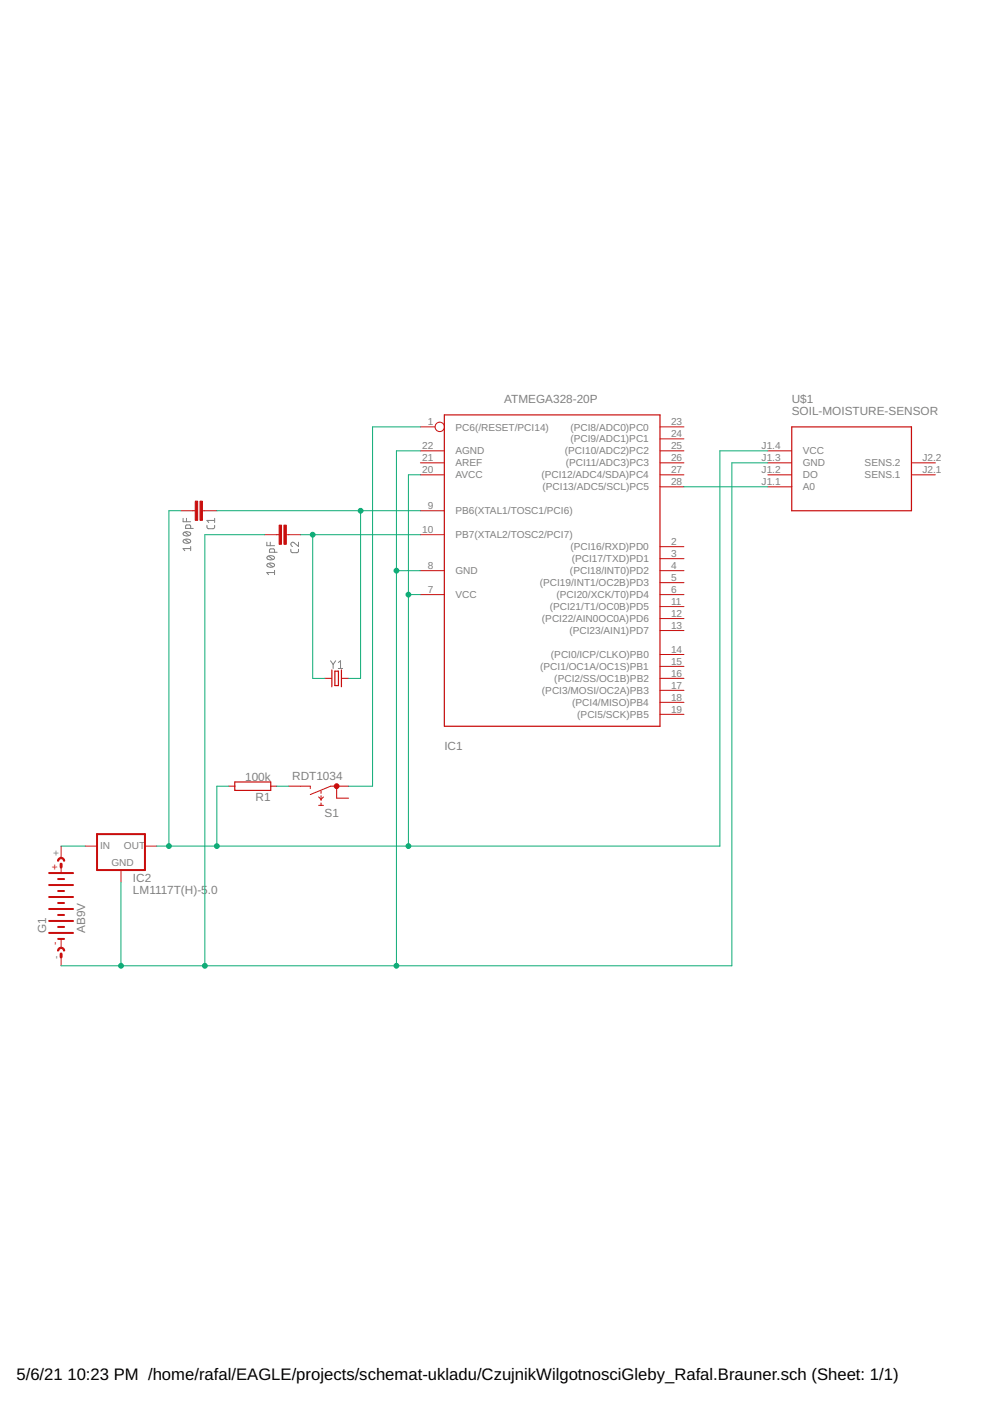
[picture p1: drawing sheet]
<svg xmlns="http://www.w3.org/2000/svg" width="210mm" height="297mm" viewBox="0 0 210 297" stroke-linecap="round" stroke-linejoin="round" font-family="sans-serif">
<g fill="none" stroke="#808080" stroke-width=".21">
<path d="M38.8 109.9v.7h1.6M38.9 114.5a1 1 0 0 1 1.5 .2 .95 .95 0 0 1-1.6 0zM38.9 112.9a1.02 1.02 0 0 1 1.5 .3 .93 .93 0 0 1-1.6 0zM39.2 114.4l.9 .7M39.2 112.8l.9 .7M39.5 109.9v.7M40.4 112v-.5l-.1-.2h-.7l-.2 .1-.1 .6h1.7M40.4 116.3h-1.6l.4 .5M40.4 115.9v.9M43.9 111.4l.1 .6 .3 .1h1l.2-.2v-.5M45.5 109.9v.9M45.5 110.3h-1.6l.4 .5"/>
<path d="M56.6 115v.7h1.6M56.7 119.6a1.02 1.02 0 0 1 1.5 .2 .97 .97 0 0 1-1.6 0zM56.7 118a.9 .9 0 0 1 1.5 .4 1.05 1.05 0 0 1-1.6-.1zM56.9 119.5l.9 .7M56.9 117.9l.9 .7M57.3 115v.7M58.2 117.1v-.6l-.2-.1h-.6l-.2 .1-.1 .6h1.7M61.7 116.5v.4l.3 .3h1.1l.2-.3v-.4M63.3 115v.9l-.9-.8a.44 .44 0 0 0-.7 .1 .44 .44 0 0 0 .3 .7M58.2 121.4h-1.6l.3 .4M58.2 120.9v.9M70.1 140.1l.5 .8"/>
<path d="M70.6 140.9v.8M71.2 140.1l-.6 .8M71.7 140.5l.5-.4v1.6M71.7 141.7h.9"/>
</g>
<g fill="none" stroke="#c90d0c" stroke-width=".42">
<path d="M20.6 176.8h10.1v7.7h-10.1zM10.4 197.8h5.1M10.4 185.1h5.1M10.4 195.3h5.1M10.4 192.7h5.1M10.4 190.2h5.1M10.4 187.6h5.1M12.3 199.1h1.3M12.3 196.5h1.3M12.3 194h1.3M12.3 191.5h1.3M12.3 188.9h1.3"/>
<path d="M12.3 186.4h1.3"/>
</g>
<g fill="none" stroke="#c90d0c" stroke-width=".21">
<path d="M89.1 95.6h5.1M89.1 98.1h5.1M89.1 90.5h3.1M139.9 95.6h5.1M139.9 98.1h5.1M139.9 93h5.1M139.9 90.5h5.1M162.8 95.6h5.1M162.8 98.1h5.1M193.3 98.1h5M38.4 108.3h3M42.9 108.3h3.1"/>
<path d="M56.1 113.4h3.1M60.7 113.4h3.1M89.1 108.3h5.1M89.1 113.4h5.1M89.1 100.7h5.1M139.9 100.7h5.1M139.9 103.2h5.1M139.9 118.4h5.1M139.9 115.9h5.1M162.8 100.7h5.1M162.8 103.2h5.1M193.3 100.7h5"/>
<path d="M89.1 121h5.1M89.1 126.1h5.1M139.9 121h5.1M139.9 126.1h5.1M139.9 138.8h5.1M139.9 133.7h5.1M139.9 131.1h5.1M139.9 128.6h5.1M139.9 123.5h5.1M68.8 143.8h1.6M72.4 143.8h1.5M139.9 143.8h5.1"/>
<path d="M139.9 151.4h5.1M139.9 148.9h5.1M139.9 146.4h5.1M139.9 141.3h5.1M13 179.4v2.5M18 179.4h2.6M30.7 179.4h2.6M48.5 166.7h1.3M57.4 166.7h1.3M61.2 166.7h4.6v.5M67.6 170.8h1M67.6 169l.5 .5 .5-.5"/>
<path d="M68.1 167.7v.5M68.1 168.7v1M68.1 170.2v.6M71.4 166.7v2.5h2.5M73.9 166.7h-3.8l-4.3 1.8M13 183.8v1.3M13 199.1v1.9M25.7 184.5v2.5M13 202.2v2.6"/>
<circle cx="93.2" cy="90.5" r=".99"/>
</g>
<g fill="#c90d0c" stroke="#c90d0c" stroke-width=".21">
<path d="M12.4 182a.76 .76 0 0 1 .9-.2 .76 .76 0 0 1 .4 .8h-.2a.51 .51 0 0 0-.5-.6 .51 .51 0 0 0-.6 .6h-.2z" fill-rule="evenodd"/>
<path d="M12.4 201.1a.76 .76 0 0 1 .9-.2 .76 .76 0 0 1 .4 .7h-.2a.51 .51 0 0 0-.5-.5 .51 .51 0 0 0-.6 .5h-.2z" fill-rule="evenodd"/>
<circle cx="71.4" cy="166.7" r=".51"/>
</g>
<path d="M13 183.2v.6M13 202.2v.7" fill="none" stroke="#c90d0c" stroke-width=".61"/>
<path d="M94.2 88h45.7v66h-45.7zM167.9 90.5h25.4v17.8h-25.4zM70.4 142v3.6M71 142.3h.8v3.1h-.8zM72.4 142v3.6M49.8 165.8h7.6v1.8h-7.6z" fill="none" stroke="#c90d0c" stroke-width=".25"/>
<g fill="#c90d0c" stroke="#c90d0c" stroke-width=".21">
<path d="M41.4 106.3h.5v4h-.5z"/>
<path d="M42.4 106.3h.5v4h-.5z"/>
<path d="M59.2 111.3h.5v4.1h-.5z"/>
<path d="M60.2 111.3h.5v4.1h-.5z"/>
</g>
<g fill="none" stroke="#0dab76" stroke-width=".21">
<path d="M89.1 90.5h-10.1v76.2h-5.1M89.1 95.6h-5v109.2M162.8 95.6h-10.2v83.8h-119.3M162.8 98.1h-7.6v106.7h-142.2M38.4 108.3h-2.6v71.1M46 108.3h43.1M56.1 113.4h-12.7v91.4M63.8 113.4h25.3M66.3 113.4v30.4h2.5M76.5 108.3v35.5h-2.6M89.1 100.7h-2.5v78.7M145 103.2h17.8"/>
<path d="M84.1 121h5M86.6 126.1h2.5M13 179.4h5M48.5 166.7h-2.5v12.7M58.7 166.7h2.5M25.7 187v17.8"/>
</g>
<g fill="#0dab76" stroke="#0dab76" stroke-width=".21">
<circle cx="76.5" cy="108.3" r=".51"/>
<circle cx="66.3" cy="113.4" r=".51"/>
<circle cx="25.7" cy="204.8" r=".51"/>
<circle cx="84.1" cy="121" r=".51"/>
<circle cx="43.4" cy="204.8" r=".51"/>
<circle cx="84.1" cy="204.8" r=".51"/>
<circle cx="46" cy="179.4" r=".51"/>
<circle cx="86.6" cy="126.1" r=".51"/>
<circle cx="35.8" cy="179.4" r=".51"/>
<circle cx="86.6" cy="179.4" r=".51"/>
</g>
<g font-size="3.5">
<text x="3.5" y="292.5">5/6/21</text>
<text x="14.3" y="292.5">10:23 PM /home/rafal/EAGLE/projects/schemat-ukladu/CzujnikWilgotnosciGleby_Rafal.Brauner.sch (Sheet: 1/1)</text>
</g>
<g font-size="2.5" fill="#808080">
<text x="106.9" y="85.4">ATMEGA328-20P</text>
<text x="167.9" y="85.4">U$1</text>
<text x="167.9" y="88">SOIL-MOISTURE-SENSOR</text>
<text x="94.2" y="159.1">IC1</text>
<text x="52" y="165.5">100k</text>
<text x="61.9" y="165.4">RDT1034</text>
<text x="54.2" y="169.8">R1</text>
<text x="68.8" y="173.3">S1</text>
<text x="28.2" y="189.5">LM1117T(H)-5</text>
<text x="28.2" y="187">IC2</text>
<text x="44.1" y="189.5">.0</text>
<text x="9.8" y="197.8" transform="rotate(-90 9.8 197.8)">G1</text>
<text x="18" y="197.8" transform="rotate(-90 18 197.8)">AB9V</text>
</g>
<g font-size="2.1" fill="#808080">
<text x="89.5" y="95.2">22</text>
<text x="90.7" y="90.2">1</text>
<text x="96.6" y="91.3">PC6(/RESET/PCI14)</text>
<text x="121" y="93.8">(PCI9/ADC1)PC1</text>
<text x="121" y="91.3">(PCI8/ADC0)PC0</text>
<text x="142.3" y="95.2">25</text>
<text x="142.3" y="92.7">24</text>
<text x="142.3" y="90.2">23</text>
<text x="161.5" y="95.2">J1.4</text>
<text x="89.5" y="97.8">21</text>
<text x="89.5" y="100.3">20</text>
<text x="96.6" y="96.4">AGND</text>
<text x="96.6" y="98.9">AREF</text>
<text x="96.6" y="101.4">AVCC</text>
<text x="114.8" y="101.4">(PCI12/ADC4/SDA)PC4</text>
<text x="119.8" y="96.4">(PCI10/ADC2)PC2</text>
<text x="119.9" y="98.9">(PCI11/ADC3)PC3</text>
<text x="142.3" y="100.3">27</text>
<text x="142.3" y="97.8">26</text>
<text x="161.5" y="97.8">J1.3</text>
<text x="161.5" y="100.3">J1.2</text>
<text x="170.2" y="96.4">VCC</text>
<text x="170.2" y="98.9">GND</text>
<text x="170.2" y="101.4">DO</text>
<text x="183.3" y="98.9">SENS.2</text>
<text x="183.3" y="101.4">SENS.1</text>
<text x="195.6" y="97.8">J2.2</text>
<text x="195.6" y="100.3">J2.1</text>
<text x="90.7" y="107.9">9</text>
<text x="115" y="104">(PCI13/ADC5/SCL)PC5</text>
<text x="142.3" y="102.9">28</text>
<text x="161.5" y="102.9">J1.1</text>
<text x="170.2" y="104">A0</text>
<text x="89.5" y="113">10</text>
<text x="96.6" y="109.1">PB6(XTAL1/TOSC1/PCI6)</text>
<text x="96.6" y="114.1">PB7(XTAL2/TOSC2/PCI7)</text>
<text x="121" y="116.7">(PCI16/RXD)PD0</text>
<text x="121.2" y="119.2">(PCI17/TXD)PD1</text>
<text x="142.3" y="118.1">3</text>
<text x="142.3" y="115.6">2</text>
<text x="90.7" y="120.6">8</text>
<text x="90.7" y="125.7">7</text>
<text x="96.6" y="121.7">GND</text>
<text x="114.4" y="124.3">(PCI19/INT1/OC2B)PD3</text>
<text x="120.9" y="121.7">(PCI18/INT0)PD2</text>
<text x="142.3" y="125.7">6</text>
<text x="142.3" y="123.2">5</text>
<text x="142.3" y="120.6">4</text>
<text x="96.6" y="126.8">VCC</text>
<text x="114.9" y="131.9">(PCI22/AIN0OC0A)PD6</text>
<text x="116.6" y="129.4">(PCI21/T1/OC0B)PD5</text>
<text x="118" y="126.8">(PCI20/XCK/T0)PD4</text>
<text x="142.3" y="130.8">12</text>
<text x="142.3" y="128.2">11</text>
<text x="120.7" y="134.4">(PCI23/AIN1)PD7</text>
<text x="142.3" y="133.3">13</text>
<text x="114.5" y="142.1">(PCI1/OC1A/OC1S)PB1</text>
<text x="116.8" y="139.5">(PCI0/ICP/CLKO)PB0</text>
<text x="142.3" y="143.5">16</text>
<text x="142.3" y="140.9">15</text>
<text x="142.3" y="138.4">14</text>
<text x="114.9" y="147.1">(PCI3/MOSI/OC2A)PB3</text>
<text x="117.5" y="144.6">(PCI2/SS/OC1B)PB2</text>
<text x="121.3" y="149.7">(PCI4/MISO)PB4</text>
<text x="142.3" y="148.6">18</text>
<text x="142.3" y="146">17</text>
<text x="122.4" y="152.2">(PCI5/SCK)PB5</text>
<text x="142.3" y="151.1">19</text>
<text x="12.6" y="181.6" transform="rotate(-90 12.6 181.6)">+</text>
<text x="21.2" y="180">IN</text>
<text x="23.6" y="183.7">GND</text>
<text x="26.3" y="180">OUT</text>
<text x="12.6" y="203.3" transform="rotate(-90 12.6 203.3)">-</text>
</g>
<g font-size="2.1" fill="#c90d0c">
<text x="12.3" y="184.5" transform="rotate(-90 12.3 184.5)">+</text>
<text x="12.3" y="200.3" transform="rotate(-90 12.3 200.3)">-</text>
</g>
</svg>
